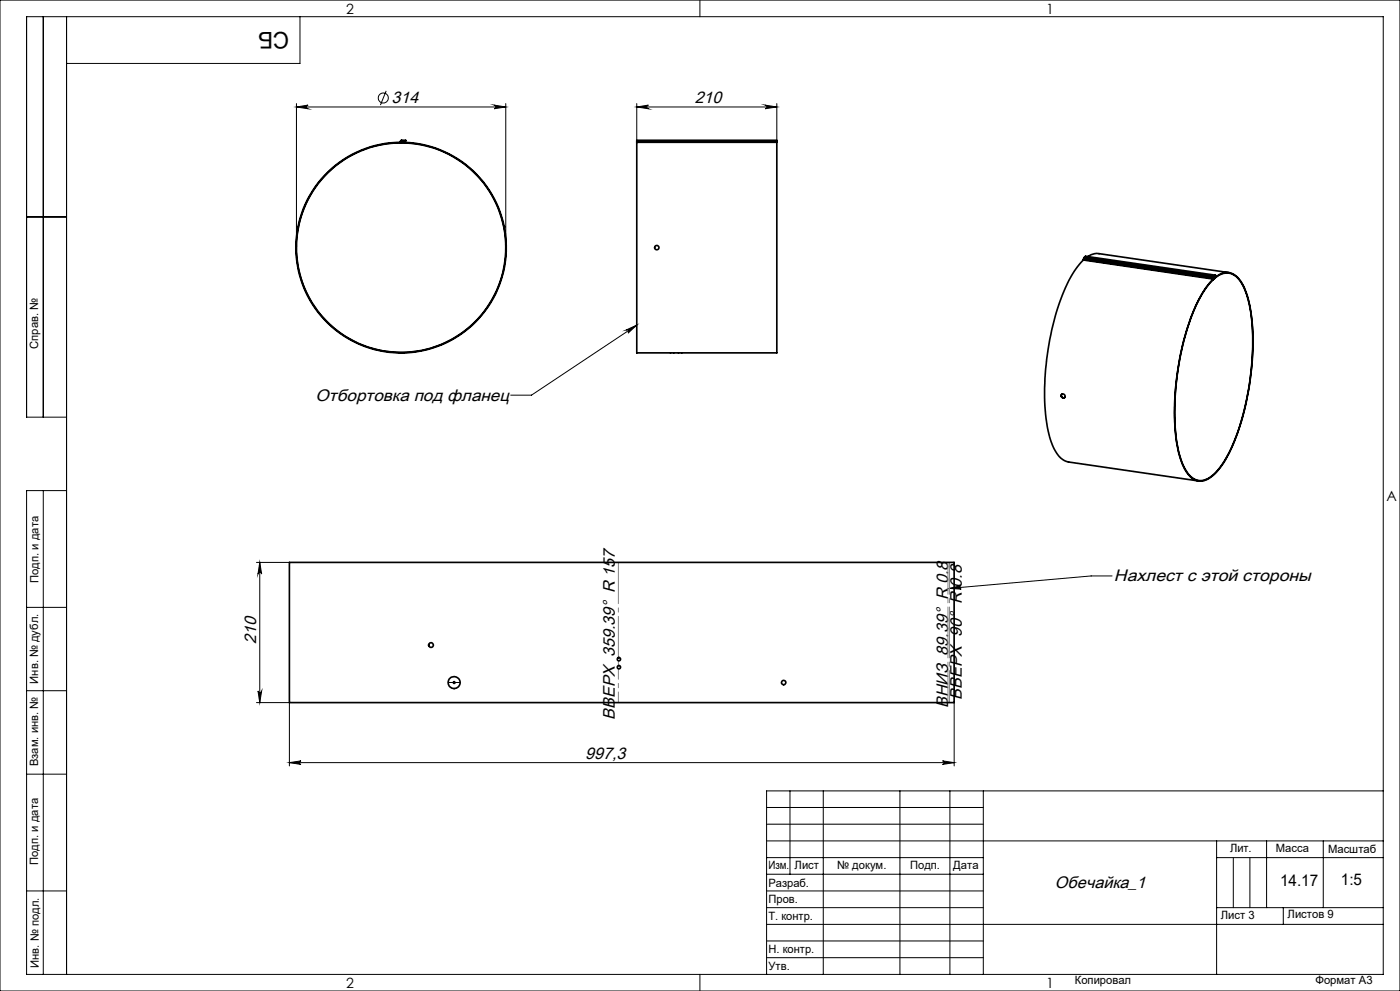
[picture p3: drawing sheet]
<svg xmlns="http://www.w3.org/2000/svg" width="420mm" height="297mm" viewBox="0 0 420 297" stroke-linecap="round" stroke-linejoin="round" font-family="sans-serif">
<g fill="none" stroke="#000" stroke-width=".3">
<path d="M0 0h420v297h-420zM13 5v120M20 5v287M90 5v14h-70M210 0v5M88.9 32.1l3.5-.6a.55 .55 0 0 0-.5 .5 .55 .55 0 0 0 .5 .6zM88.9 31v43.2M88.9 32.1h62.8M115.9 27.2l-1.8 4.3M148.2 31.5l3.5 .6-3.5 .5a.55 .55 0 0 0 .5-.6 .55 .55 0 0 0-.5-.5zM151.7 31v43.2M191 32.1h42"/>
<path d="M191 31v11M191 32.1l3.5-.6a.55 .55 0 0 0-.5 .5 .55 .55 0 0 0 .5 .6zM229.5 31.5l3.5 .6-3.5 .5a.55 .55 0 0 0 .6-.6 .55 .55 0 0 0-.6-.5zM233 31v11M8 65h12M187.8 98.9l3.2-1.5-2.6 2.4a.55 .55 0 0 0 .2-.7 .55 .55 0 0 0-.8-.2zM191 97.4l-31.5 21h-6.3M20 125h-12v-120h407v287h-407v-145h12M13 147v145M76.9 168.6h9.9M77.9 168.6v42M77.9 168.6l.6 3.4a.55 .55 0 0 0-.6-.5 .55 .55 0 0 0-.5 .5z"/>
<path d="M284.8 176.4l3.5-.9a.53 .53 0 0 0-.5 .6 .53 .53 0 0 0 .6 .5zM333.6 172.6h-6.3l-42.5 3.8M8 182h12M8 207h12M76.9 210.6h9.9M77.4 207.1a.55 .55 0 0 0 .5 .5 .55 .55 0 0 0 .6-.5l-.6 3.5zM86.8 210.6v18.9M135.7 204.6h1M135.9 204.2l.7 .7M136.2 204v1.1M136.6 204.2l-.7 .7M286.2 210.6v18.9"/>
<path d="M8 232h12M86.8 228.6l3.5-.6a.53 .53 0 0 0-.5 .6 .53 .53 0 0 0 .5 .5zM86.8 228.6h199.4M237 237v25M247 237v55M270 237v55M282.8 228l3.4 .6-3.4 .5a.53 .53 0 0 0 .5-.5 .53 .53 0 0 0-.5-.6zM285 237v55M295 237v55M415 237h-185v55M230 257h65M230 242h65"/>
<path d="M230 247h65M230 252h185M365 252v40M365 257h50M370 257v15M375 257v15M380 252v20M397 252v20M8 267h12M230 262h65M230 267h65M230 272h65"/>
<path d="M230 277h185M365 272h50M385 272v5M210 292v5M230 282h65M230 287h65"/>
<circle cx="115" cy="29.4" r="1.5"/>
</g>
<path d="M150.4 65a31.4 31.4 0 0 0-52.6-12.6 31.4 31.4 0 0 0 14.4 52.1 31.4 31.4 0 0 0 38.6-37.9l-.4-1.6" fill="none" stroke="#000" stroke-width=".35" stroke-dasharray="15.2 1.3 1.3 1.3" stroke-dashoffset="4.2" stroke-linecap="butt"/>
<path d="M134.5 204.5h3.6" fill="none" stroke="#000" stroke-width=".3" stroke-dasharray="15.2 1.3 1.3 1.3"/>
<path d="M284.4 210.5v-42M284.9 210.5v-42" fill="none" stroke="#808080" stroke-width=".3" stroke-dasharray="15.2 1.3 1.3 1.3" stroke-dashoffset="5.7"/>
<path d="M185.5 210.5v-10.1" fill="none" stroke="#808080" stroke-width=".3" stroke-dasharray="15.2 1.3 1.3 1.3" stroke-dashoffset="12.1"/>
<path d="M185.5 199.5v-1.5" fill="none" stroke="#808080" stroke-width=".3" stroke-dasharray="15.2 1.3 1.3 1.3"/>
<path d="M185.5 197.1v-28.6" fill="none" stroke="#808080" stroke-width=".3" stroke-dasharray="15.2 1.3 1.3 1.3" stroke-dashoffset="2.9"/>
<g fill="#000">
<path d="M187.8 98.9l3.2-1.5-2.6 2.4a.55 .55 0 0 0 .2-.7 .55 .55 0 0 0-.8-.2zM284.8 176.4l3.5-.9a.53 .53 0 0 0-.5 .6 .53 .53 0 0 0 .6 .5z"/>
<path d="M88.9 32.1l3.5-.6a.55 .55 0 0 0-.5 .5 .55 .55 0 0 0 .5 .6zM148.2 31.5l3.5 .6-3.5 .5a.55 .55 0 0 0 .5-.6 .55 .55 0 0 0-.5-.5z"/>
<path d="M229.5 31.5l3.5 .6-3.5 .5a.55 .55 0 0 0 .6-.6 .55 .55 0 0 0-.6-.5zM191 32.1l3.5-.6a.55 .55 0 0 0-.5 .5 .55 .55 0 0 0 .5 .6zM282.8 228l3.4 .6-3.4 .5a.53 .53 0 0 0 .5-.5 .53 .53 0 0 0-.5-.6zM86.8 228.6l3.5-.6a.53 .53 0 0 0-.5 .6 .53 .53 0 0 0 .5 .5z"/>
<path d="M77.9 168.6l.6 3.4a.55 .55 0 0 0-.6-.5 .55 .55 0 0 0-.5 .5zM77.4 207.1a.55 .55 0 0 0 .5 .5 .55 .55 0 0 0 .6-.5l-.6 3.5z"/>
</g>
<g fill="none" stroke="#000" stroke-width=".5">
<path d="M120 42.6a31.6 31.6 0 0 0-27.2 47.1 31.6 31.6 0 0 0 54.4 1.1 31.6 31.6 0 0 0-25.4-48.1l-1.5-.1v.2a31.4 31.4 0 0 1 27.8 46.2 31.4 31.4 0 0 1-53.8 2.8 31.4 31.4 0 0 1 22.7-48.8l3-.2M120 42.6v.2M120.2 42.5l-.2 .1M120.2 42.5h.1M120.2 42.4h.1M120.2 42.4v.1M120.3 42.5l-.3 .3M120.3 42.4v.1M120.5 42.2l-.2 .2M120.5 42l-.3 .4M120.5 42v.2M120.5 42h1.2v.2h-1.2"/>
<path d="M191 42.6v63.2h42v-63.2M191 42.5v.1M191 42.4v-.4h42v.4M191 42.5h42M191 42.4h42M191 42.6h42M191 42.4v.1M233 42.5v.1M233 42.4v.1M151.3 68h.1M325 77.9a36.5 36.5 0 0 0-8 15.5 79 79 0 0 0-2.6 35.5 14.4 14.4 0 0 0 4.3 8.7l1.9 .9 39 5.6M325 77.9l39 5.7"/>
<path d="M325.1 77.7l-.1 .2M325.1 77.6l38.9 5.7M325.1 77.7l38.9 5.7M325.1 77.6v.1M325.2 77.2l-.1 .4M325.2 77.2l39 5.7M325.2 77.2l.4-.4 39 5.7M326.3 76.9l1.6-.7 1.6-.2 39.2 5.7M364 83.6v.2M364 83.4v.2M364 83.3v.1M364.1 83.6v.1"/>
<path d="M364.1 83.5a5.1 5.1 0 0 1 5.9-1.4 11.7 11.7 0 0 1 4.5 7.7 73.8 73.8 0 0 1-1.3 33.7 46.7 46.7 0 0 1-7.7 17.3 7.2 7.2 0 0 1-5.9 3.3 7.5 7.5 0 0 1-5.1-5.6 55 55 0 0 1-1.7-23.7 71.1 71.1 0 0 1 7.9-27l1.6-2.3 1.7-1.9M364.1 83.5h.1M364.1 83.7a4.8 4.8 0 0 1 6.8-.8 19.7 19.7 0 0 1 4.5 11.6 79.8 79.8 0 0 1-6.9 41.6 15.5 15.5 0 0 1-7.1 7.7 4.8 4.8 0 0 1-5.7-2.9 37 37 0 0 1-3.3-18.6 78.6 78.6 0 0 1 7.3-32.4 21.9 21.9 0 0 1 4.3-6.1M364.1 83.4l-.1 .4M364.1 83.3v.1M364.1 83.5v.2M364.1 83.3h-.1M364.1 83.4h-.1M364.2 82.9l-.2 .4M364.2 83l-.1 .3M364.2 82.9v.1M364.6 82.5l-.4 .4"/>
<path d="M364.6 82.5l-.4 .5M119.8 105.8h.1M120.8 105.8h.1M318.6 118.1a.66 .66 0 0 0 0 .9 .66 .66 0 0 0 .8 .1M86.8 168.6h199.4v42h-199.4zM128.6 193.3v.2M185.7 197.1h-.2"/>
<circle cx="197" cy="74.2" r=".65"/>
<circle cx="318.9" cy="118.7" r=".6"/>
<circle cx="129.3" cy="193.3" r=".71"/>
<circle cx="185.7" cy="200" r=".5"/>
<circle cx="185.7" cy="197.6" r=".5"/>
<circle cx="136.2" cy="204.6" r="1.8"/>
<circle cx="235.1" cy="204.6" r=".65"/>
</g>
<text font-size="6.9" x="86.8" y="9.5" transform="rotate(-180 86.8 9.5)">СБ</text>
<g font-size="5">
<text x="117.5" y="30.9">314</text>
<text x="208.4" y="31">210</text>
<text x="94.7" y="120.1">Отбортовка под фланец</text>
<text x="334.2" y="174.2">Нахлест с этой стороны</text>
<text x="76.9" y="193" transform="rotate(-90 76.9 193)">210</text>
<text x="288.6" y="209.6" transform="rotate(-90 288.6 209.6)">ВВЕРХ 90° R 0.8</text>
<text x="184.4" y="215.6" transform="rotate(-90 184.4 215.6)">ВВЕРХ 359.39° R 157</text>
<text x="284.4" y="212.2" transform="rotate(-90 284.4 212.2)">ВНИЗ 89.39° R 0.8</text>
<text x="175.6" y="227.5">997,3</text>
<text x="316.5" y="266.1">Обечайка_1</text>
</g>
<g font-size="4.8">
<text x="384" y="265.6">14.17</text>
<text x="402.3" y="265.3">1:5</text>
</g>
<g font-size="4.2">
<text x="103.8" y="4.2">2</text>
<text x="313.8" y="4.2">1</text>
<text x="415.9" y="150.2">A</text>
<text x="103.8" y="296.2">2</text>
<text x="313.8" y="296.2">1</text>
</g>
<g font-size="3.4">
<text x="11.5" y="104.5" transform="rotate(-90 11.5 104.5)">Справ. №</text>
<text x="11.6" y="174.7" transform="rotate(-90 11.6 174.7)">Подп. и дата</text>
<text x="11.4" y="204.9" transform="rotate(-90 11.4 204.9)">Инв. № дубл.</text>
<text x="11.4" y="229.6" transform="rotate(-90 11.4 229.6)">Взам. инв. №</text>
<text x="369" y="255.5">Лит.</text>
<text x="382.8" y="255.5">Масса</text>
<text x="398.4" y="255.6">Масштаб</text>
<text x="11.4" y="259.2" transform="rotate(-90 11.4 259.2)">Подп. и дата</text>
<text x="230.5" y="260.5">Изм.</text>
<text x="238.4" y="260.4">Лист</text>
<text x="251.1" y="260.4">№ докум.</text>
<text x="273" y="260.4">Подп.</text>
<text x="286" y="260.4">Дата</text>
<text x="230.5" y="265.7">Разраб.</text>
<text x="230.5" y="275.7">Т. контр.</text>
<text x="230.6" y="270.7">Пров.</text>
<text x="366.2" y="275.3">Лист 3</text>
<text x="386.3" y="275.2">Листов 9</text>
<text x="230.6" y="285.7">Н. контр.</text>
<text x="11.6" y="290" transform="rotate(-90 11.6 290)">Инв. № подл.</text>
<text x="230.6" y="290.7">Утв.</text>
<text x="322.5" y="295">Копировал</text>
<text x="394.6" y="295">Формат А3</text>
</g>
</svg>
